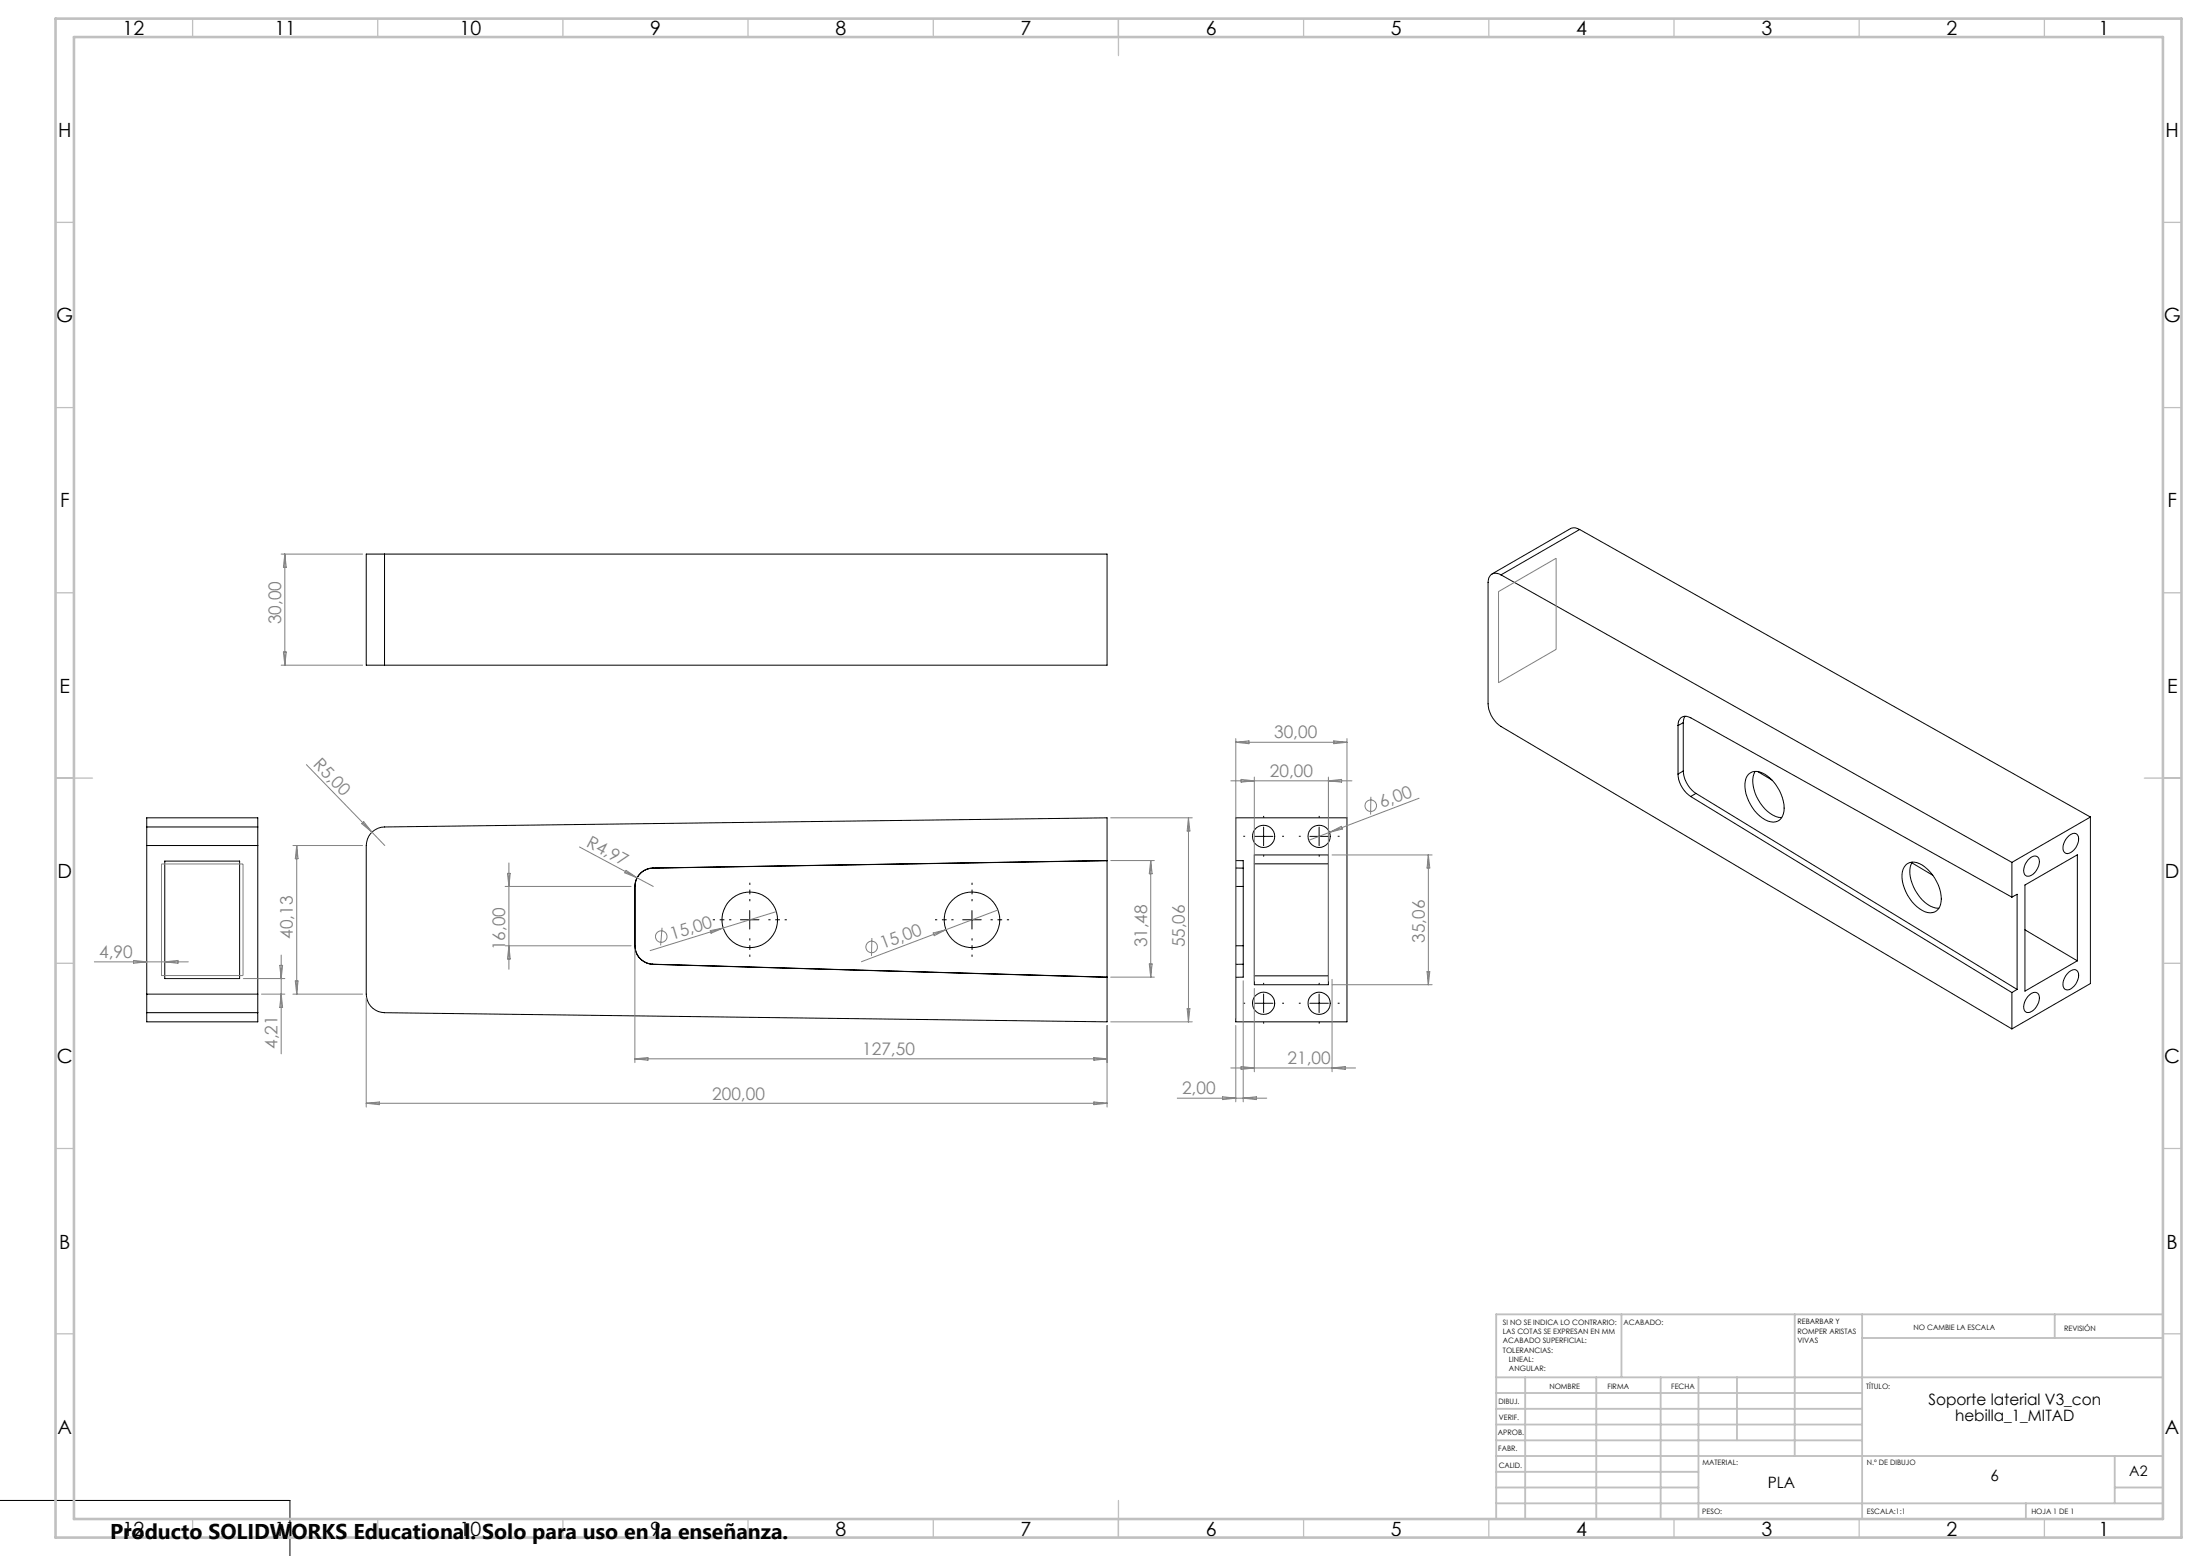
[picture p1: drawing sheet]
<svg xmlns="http://www.w3.org/2000/svg" width="594mm" height="420mm" viewBox="0 0 594 420" stroke-linecap="round" stroke-linejoin="round" font-family="sans-serif">
<g fill="none" stroke="#000" stroke-width=".27">
<path d="M103.8 149.6h-4.9v29.9h4.9M103.8 149.6h195.1v29.9h-195.1M103.8 149.6v29.9M405.3 155.2a2.16 2.16 0 0 0-2.5-.2 2.16 2.16 0 0 0-1 2.2v32.8a7.8 7.8 0 0 0 3.5 6.1l137.9 81.6M405.3 155.2l137.9 77.6M426.5 142.9a2.45 2.45 0 0 0-2.5-.2l-21.2 12.2M426.5 142.9l-21.2 12.3M426.5 142.9l137.9 77.6M453.1 195.8a2.14 2.14 0 0 1 1-2.2 2.14 2.14 0 0 1 2.4 .2l86.7 48.4M453.1 195.8v13.1M454.5 195.1v13M454.5 195.1l-1.4 .7"/>
<path d="M454.9 193.3l-.4 1.8M453.1 208.9a7.7 7.7 0 0 0 3.4 6.1M454.5 208.1a7.9 7.9 0 0 0 3.4 6.1M454.5 208.1l-1.4 .8M456.5 215l86.7 52.9M457.9 214.2l86.7 52.9M457.9 214.2l-1.4 .8M472.1 209a3.9 3.9 0 0 1 5.2 .6 11 11 0 0 1 4.2 10.1 2.89 2.89 0 0 1-4.2 1.9 11.1 11.1 0 0 1-6.1-10.8l.2-.7zM473.9 208.2a7.8 7.8 0 0 0 .8 7.7 8.1 8.1 0 0 0 6.4 4.8M474.5 208.2l3.9 2.4M39.6 223.2v5M39.6 223.2v-2.4h30v2.4"/>
<path d="M39.6 228.2h30M39.6 228.2v40.1M39.6 223.2h30M44.5 232.4h20.2v31.7h-20.2zM69.6 223.2v5M69.6 228.2v40.1M100 225a5.1 5.1 0 0 1 3.8-1.8l195.1-2.4v55l-195.1-2.5a5 5 0 0 1-4.9-5v-40.1a5.4 5.4 0 0 1 1.1-3.2zM171.4 239.3v16M171.4 239.3h.1M176.3 234.3a4.9 4.9 0 0 0-4.9 5M298.9 232.3l-122.6 2M333.7 234.3v5"/>
<path d="M333.7 239.3h2M333.7 234.3v-13.5h30v55h-30v-15.5M333.7 239.3v16M333.7 232.3h2v31.5h-2M333.7 234.3h2M338.7 225.8h5M338.7 230.8h20v35h-20zM338.7 233.2h20M341.2 223.3v5M353.7 225.8h5M356.2 223.3v5M514.6 233.5a3.8 3.8 0 0 1 5.1 .6 10.9 10.9 0 0 1 4.2 10.1 3 3 0 0 1-4.9 1.6 11.2 11.2 0 0 1-5.4-10.5z"/>
<path d="M516.2 232.9l5.7 3.4M516.3 232.7a6.9 6.9 0 0 0 .4 6.7 8.7 8.7 0 0 0 6.8 5.8M543.2 232.8v9.4M546.7 238.9l14.2-8.2v28.6l-14.2 8.2zM547.6 232.1a1.8 1.8 0 0 1 2.8-.5 4.1 4.1 0 0 1-2.8 4.9 1.45 1.45 0 0 1-1.1-2.1l.3-1.2zM558.2 226l.5-.5a1.41 1.41 0 0 1 1.4-.6 1.41 1.41 0 0 1 1.1 1 4.1 4.1 0 0 1-3 4.5 1.53 1.53 0 0 1-1.2-2.1l.5-1.2zM564.4 220.5v45l-21.2 12.2M564.4 220.5l-21.2 12.3M171.4 255.3a5 5 0 0 0 4.8 5M171.4 255.3h.1M171.4 255.3a4.9 4.9 0 0 0 4.8 5M199.9 248.3h5"/>
<path d="M202.4 245.8v5M259.9 248.3h5M262.4 245.8v5M333.7 255.3v5M333.7 255.3h2M543.2 242.2l1.4-.8v25.7M546.7 251l14.2 8.3M39.6 268.3v5M39.6 273.3v2.5h30v-2.5M39.6 268.3h30M39.6 273.3h30M69.6 268.3v5"/>
<path d="M176.2 260.3l122.7 3.5M176.2 260.3h.1M335.7 260.3h-2M338.7 270.8h5M338.7 263.4h20M341.2 268.3v5M353.7 270.8h5M356.2 268.3v5M543.2 267.9v9.8M544.6 267.1l-1.4 .8M547.6 268.9a1.8 1.8 0 0 1 2.8-.5 4.1 4.1 0 0 1-2.8 4.9 1.45 1.45 0 0 1-1.1-2.1l.3-1.2zM558.2 262.8l.5-.5a1.41 1.41 0 0 1 1.4-.6 1.41 1.41 0 0 1 1.1 1 4.1 4.1 0 0 1-3 4.5 1.5 1.5 0 0 1-1.2-2.1l.5-1.2z"/>
<path d="M0 405h78.3v15"/>
<circle cx="341.2" cy="225.7" r="3"/>
<circle cx="356.2" cy="225.7" r="3"/>
<circle cx="202.4" cy="248.3" r="7.5"/>
<circle cx="262.4" cy="248.3" r="7.5"/>
<circle cx="341.2" cy="270.8" r="3"/>
<circle cx="356.2" cy="270.8" r="3"/>
</g>
<g fill="none" stroke="#808080" stroke-width=".27">
<path d="M75.9 149.6h22M76.9 149.6v29.9M76.9 149.6l.4 3.5h-.8zM404.6 159.7l15.6-9v24.6l-15.6 9zM75.9 179.5h22M76.5 176h.8l-.4 3.5zM333.7 199.4v75.4M360.1 200l3.6 .4-3.6 .3zM363.7 199.4v75.4M82.7 206.4l17.7 18.2M332.3 210.8h32.7M333.7 200.4h30"/>
<path d="M333.7 200.4l3.5-.4v.7zM335.1 210.4l3.6 .4-3.6 .3zM338.7 209.7v55.1M358.7 209.7v55.1M358.7 210.8l3.5-.4v.7zM370.1 215.1v4.8M383.2 215.5l-29.8 11.3M43.6 233.2h22v30.1h-22zM79.1 228.2h18.8M80.1 228.2v40.1M80.1 228.2l.4 3.6h-.8zM97.7 222.3l.5-.5 2.2 2.8z"/>
<path d="M100.4 224.6l3.5 3.6M136.4 239.3h34M137 235.7h.8l-.4 3.6zM137.4 232.9v28.7M156.5 228.6l15.5 8.3M169.1 234.9l2.9 2-3.3-1.3zM172 236.9l4.4 2.4M299.9 220.8h22M299.9 232.3h11.8M310.7 232.3v31.5M310.7 232.3l.4 3.5h-.8zM320.9 220.8v55"/>
<path d="M320.9 220.8l.4 3.5h-.8zM359 224.7l3.2-1.7 .2 .8zM359.7 230.8h27M385.7 230.8v35M385.7 230.8l.3 3.5h-.7zM25.5 259.6h25.3M36.1 259.2l3.5 .4-3.5 .4zM44.5 259.6l3.5-.4v.8zM75.9 257.8v26.7M136.4 255.3h34M137.4 255.3l.4 3.6h-.8zM171.4 256.3v30.5"/>
<path d="M178.8 250.4l-.4 4.8M191.8 251.2l3.5-.7-3.3 1.4zM195.3 250.5l-19.8 6.1M209.6 246.1l-14.3 4.4M235.4 253.2l-.1 4.8M252 251.8l3.4-.9-3.2 1.7zM269.5 245.6l-36.9 14M65.7 264.1h11.2M70.6 268.3h6.3M75.5 260.6h.8l-.4 3.5zM75.9 268.3l.4 3.6h-.8zM79.1 268.3h18.8"/>
<path d="M79.7 264.8h.8l-.4 3.5zM98.9 269.4v29.4M298.9 276.8v22M299.9 275.8h22M299.9 263.8h11.8M310.3 260.2h.8l-.4 3.6zM320.5 272.3h.8l-.4 3.5zM333.7 276.8v20.6M335.7 264.7v32.7M338.7 266.8v22.5M359.7 265.8h27M359.7 264.4v24.9"/>
<path d="M385.3 262.3h.7l-.3 3.5zM98.9 297.8h200M98.9 297.8l3.5-.4v.8zM171.4 285.8h127.5M171.4 285.8l3.5-.3v.7zM295.3 297.4l3.6 .4-3.6 .4zM295.3 285.5l3.6 .3-3.6 .4zM317.9 296.4h24.1M330.1 296l3.6 .4-3.6 .4zM332.3 288.3h33.7M335.1 287.9l3.6 .4-3.6 .4zM335.7 296.4l3.5-.4v.8z"/>
<path d="M359.7 288.3l3.5-.4v.8z"/>
<circle cx="370.1" cy="217.5" r="1.55"/>
<circle cx="178.5" cy="252.8" r="1.56"/>
<circle cx="235.4" cy="255.6" r="1.56"/>
</g>
<path d="M197.5 248.3h-5M202.5 243.3v-5M202.5 253.3v5M207.5 248.3h5M257.5 248.3h-5M262.5 243.3v-5M262.5 253.3v5M267.5 248.3h5" fill="none" stroke="#000" stroke-width=".27" stroke-dasharray="15.2 1.3 1.3 1.3" stroke-dashoffset="14.6" stroke-linecap="butt"/>
<g fill="none" stroke="#000" stroke-width=".27" stroke-dasharray="15.2 1.3 1.3 1.3" stroke-linecap="butt">
<path d="M336.2 225.7h-.5M341.2 220.7v-.5M341.2 230.7v.5M346.2 225.7h.5M351.2 225.7h-.5M356.2 220.7v-.5M356.2 230.7v.5M361.2 225.7h.5M336.2 270.8h-.5M341.2 265.8v-.5M341.2 275.8v.5M346.2 270.8h.5"/>
<path d="M351.2 270.8h-.5M356.2 265.8v-.5M356.2 275.8v.5M361.2 270.8h.5"/>
</g>
<g fill="none" stroke="#c0c0c0" stroke-width=".35">
<path d="M52 5v5M102 5v5M152 5v5M202 5v5M252 5v5M302 5v10M352 5v5M402 5v5M452 5v5M502 5v5M552 5v5M15 60h5"/>
<path d="M584 60h5M15 110h5M584 110h5M15 160h5M584 160h5M15 210h10M579 210h10M15 260h5M584 260h5M15 310h5M584 310h5M15 360h5"/>
<path d="M584 360h5M52 410v5M102 410v5M152 410v5M202 410v5M252 410v5M302 405v10M352 410v5M402 410v5M452 410v5M502 410v5M552 410v5"/>
</g>
<g fill="none" stroke="#c0c0c0" stroke-width=".5">
<path d="M437.8 354.8v17M484.6 354.8v38.2M502.8 354.8v55.2M554.8 354.8v6.4M584 354.8h-180v55.2M404 371.8h180M404 376h98.8M411.8 371.8v38.2M431 371.8v38.2M448.4 371.8v38.2M458.6 371.8v38.2M469 371.8v17"/>
<path d="M502.8 361.2h81.2M404 388.8h98.8M404 384.5h98.8M404 380.3h98.8M404 397.3h54.6M404 393h180M571 393v12.8M404 405.8h180M404 401.5h54.6M547 405.8v4.2M571 401.5h13"/>
</g>
<path d="M15 5h574v410h-574zM20 10h564v400h-564z" fill="none" stroke="#c0c0c0" stroke-width=".7"/>
<text font-size="5.8" x="29.7" y="415.3">Producto SOLIDWORKS Educational. Solo para uso en la enseñanza.</text>
<g font-size="5.3">
<text x="33.1" y="9.5">12</text>
<text x="74.1" y="9.5">11</text>
<text x="124.1" y="9.5">10</text>
<text x="175.6" y="9.5">9</text>
<text x="225.6" y="9.5">8</text>
<text x="275.6" y="9.5">7</text>
<text x="325.6" y="9.5">6</text>
<text x="375.6" y="9.5">5</text>
<text x="425.6" y="9.5">4</text>
<text x="475.6" y="9.5">3</text>
<text x="525.6" y="9.5">2</text>
<text x="566.6" y="9.5">1</text>
<text x="15.7" y="37">H</text>
<text x="584.7" y="37">H</text>
<text x="15.2" y="87">G</text>
<text x="584.2" y="87">G</text>
<text x="16.2" y="137">F</text>
<text x="585.2" y="137">F</text>
<text x="16.1" y="187">E</text>
<text x="585.1" y="187">E</text>
<text x="15.5" y="237">D</text>
<text x="584.5" y="237">D</text>
<text x="15.4" y="287">C</text>
<text x="584.4" y="287">C</text>
<text x="16" y="337.1">B</text>
<text x="585" y="337.1">B</text>
<text x="15.5" y="387">A</text>
<text x="584.5" y="387">A</text>
<text x="33.1" y="414.5">12</text>
<text x="74.1" y="414.5">11</text>
<text x="124.1" y="414.5">10</text>
<text x="175.6" y="414.5">9</text>
<text x="225.6" y="414.5">8</text>
<text x="275.6" y="414.5">7</text>
<text x="325.6" y="414.5">6</text>
<text x="375.6" y="414.5">5</text>
<text x="425.6" y="414.5">4</text>
<text x="475.6" y="414.5">3</text>
<text x="525.6" y="414.5">2</text>
<text x="566.6" y="414.5">1</text>
</g>
<g font-size="4.7" fill="#808080">
<text x="75.9" y="168.5" transform="rotate(-90 75.9 168.5)">30,00</text>
<text x="344" y="199.3">30,00</text>
<text x="84.4" y="206.6" transform="rotate(46 84.4 206.6)">R5,00</text>
<text x="342.9" y="209.7">20,00</text>
<text x="373.1" y="218.1" transform="rotate(-21 373.1 218.1)">6,00</text>
<text x="158.1" y="228.4" transform="rotate(28 158.1 228.4)">R4,97</text>
<text x="79.1" y="253.4" transform="rotate(-90 79.1 253.4)">40,13</text>
<text x="136.4" y="256.5" transform="rotate(-90 136.4 256.5)">16,00</text>
<text x="181.5" y="253.7" transform="rotate(-17 181.5 253.7)">15,00</text>
<text x="238.4" y="256.3" transform="rotate(-21 238.4 256.3)">15,00</text>
<text x="309.7" y="255.7" transform="rotate(-90 309.7 255.7)">31,48</text>
<text x="319.9" y="255.7" transform="rotate(-90 319.9 255.7)">55,06</text>
<text x="384.7" y="254.5" transform="rotate(-90 384.7 254.5)">35,06</text>
<text x="26.8" y="258.6">4,90</text>
<text x="74.9" y="283.2" transform="rotate(-90 74.9 283.2)">4,21</text>
<text x="232.8" y="284.8">127,50</text>
<text x="347.6" y="287.2">21,00</text>
<text x="192.3" y="296.8">200,00</text>
<text x="319.2" y="295.4">2,00</text>
</g>
<g font-size="4.2">
<text x="520.7" y="379.3">Soporte laterial V3_con</text>
<text x="527.9" y="383.5">hebilla_1_MITAD</text>
<text x="477.3" y="401.7">PLA</text>
<text x="537.5" y="399.8">6</text>
</g>
<text font-size="3.9" x="574.9" y="398.5">A2</text>
<g font-size="2">
<text x="405.8" y="357.6">SI NO SE INDICA LO CONTRARIO:</text>
<text x="438.4" y="357.6">ACABADO:</text>
<text x="485.3" y="357.5">REBARBAR Y</text>
<text x="485.3" y="360">ROMPER ARISTAS</text>
<text x="516.6" y="359">NO CAMBIE LA ESCALA</text>
<text x="557.3" y="359.2">REVISIÓN</text>
<text x="405.8" y="360.1">LAS COTAS SE EXPRESAN EN MM</text>
<text x="405.8" y="362.6">ACABADO SUPERFICIAL:</text>
<text x="405.8" y="365.1">TOLERANCIAS:</text>
<text x="485.3" y="362.5">VIVAS</text>
<text x="407.4" y="367.6">LINEAL:</text>
<text x="407.4" y="370.1">ANGULAR:</text>
<text x="418.3" y="375">NOMBRE</text>
<text x="434" y="374.9">FIRMA</text>
<text x="451.2" y="374.9">FECHA</text>
<text x="503.9" y="374.9">TÍTULO:</text>
<text x="404.6" y="379.1">DIBUJ.</text>
<text x="404.7" y="383.3">VERIF.</text>
<text x="404.4" y="387.4">APROB.</text>
<text x="404.5" y="391.8">FABR.</text>
<text x="459.6" y="395.5">MATERIAL:</text>
<text x="504.1" y="395.5">N.º DE DIBUJO</text>
<text x="404.7" y="396.1">CALID.</text>
<text x="459.6" y="408.5">PESO:</text>
<text x="504.1" y="408.6">ESCALA:1:1</text>
<text x="548.5" y="408.6">HOJA 1 DE 1</text>
</g>
</svg>
